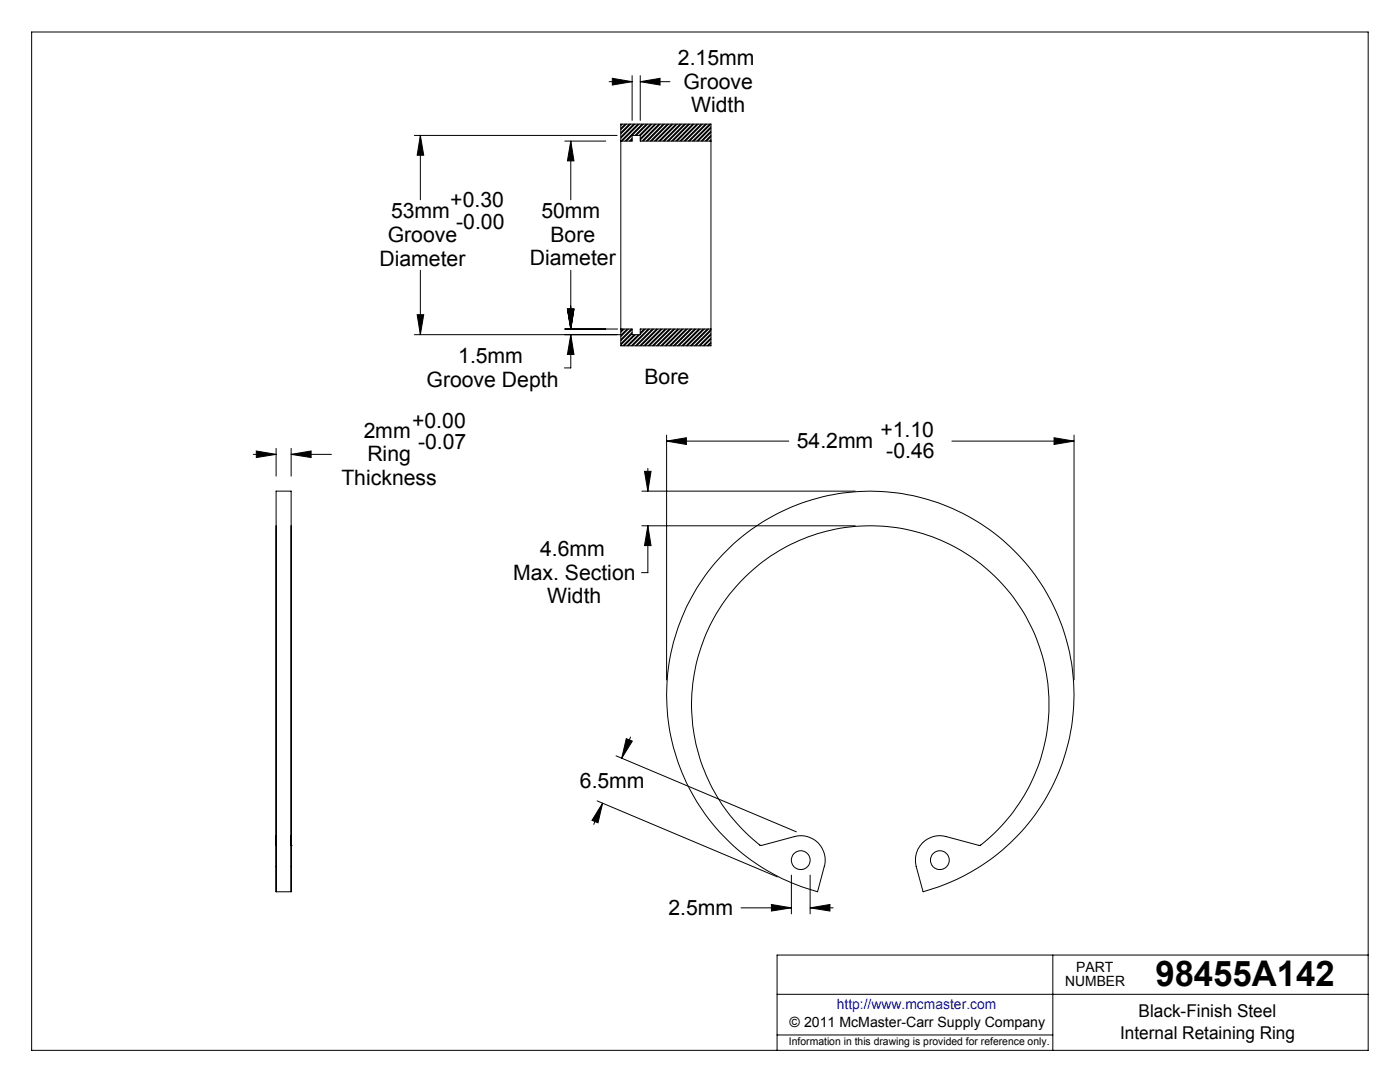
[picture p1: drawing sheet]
<svg xmlns="http://www.w3.org/2000/svg" width="279mm" height="216mm" viewBox="0 0 279 216" stroke-linecap="round" stroke-linejoin="round" font-family="sans-serif">
<g fill="none" stroke="#000" stroke-width=".2">
<path d="M6.3 6.4h266.7v203.2h-266.7zM121.6 16.3h4.6M122.2 15.6l4 .7-4 .7zM126.2 15.1v8.9M127.8 16.3l3.9-.7v1.4zM127.8 15.1v8.9M127.8 16.3h5.9M82.7 27h40.5M83.9 27l.7 4h-1.3zM83.9 27v12.9M112.7 28.2h8.2M113.9 28.2l.6 3.9h-1.3z"/>
<path d="M113.9 28.2v11.7M123.9 28.2v37.5M123.9 28.2h2.3v-1.2h1.6v1.2h14.1M123.9 24.8h.1M124.2 24.8l-.3 .3M124.7 24.8l-.8 .8M125 24.8l-1.1 1.1M125.6 24.8l-1.7 1.7M125.9 24.8l-2 1.9M126.2 27.6l-.6 .6M126.2 27.9l-.3 .3M126.4 24.8l-2.5 2.5"/>
<path d="M126.7 24.8l-2.8 2.8M127.3 24.8l-3.4 3.4M127.6 24.8l-3.4 3.4M128.1 24.8l-3.4 3.4M128.4 24.8l-3.4 3.4M129 24.8l-2.3 2.2M129.3 24.8l-2.3 2.2M129.8 24.8l-2.2 2.2M130.1 24.8l-2.3 2.3M130.7 24.8l-2.9 2.9M130.9 24.8l-3.1 3.1M131.5 24.8l-3.4 3.4"/>
<path d="M131.8 24.8l-3.4 3.4M132.3 24.8l-3.3 3.4M132.6 24.8l-3.3 3.4M133.2 24.8l-3.4 3.4M133.5 24.8l-3.4 3.4M134 24.8l-3.4 3.4M134.3 24.8l-3.4 3.4M134.9 24.8l-3.4 3.4M135.1 24.8l-3.3 3.4M135.7 24.8l-3.4 3.4M136 24.8l-3.4 3.4M136.6 24.8l-3.4 3.4"/>
<path d="M136.8 24.8l-3.3 3.4M137.4 24.8l-3.4 3.4M137.7 24.8l-3.4 3.4M138.2 24.8l-3.3 3.4M138.5 24.8l-3.4 3.4M139.1 24.8l-3.4 3.4M139.3 24.8l-3.3 3.4M139.9 24.8l-3.4 3.4M140.2 24.8l-3.4 3.4M140.8 24.8l-3.4 3.4M141 24.8l-3.3 3.4M141.6 24.8l-3.4 3.4"/>
<path d="M141.9 28.2v37.5M141.9 24.8h-18v3.4M141.9 24.8v3.4M141.9 25.3l-2.8 2.9M141.9 26.1l-2 2.1M141.9 27l-1.1 1.2M141.9 27.8l-.3 .4M141.9 24.8l-3.4 3.4M141.9 25.6l-2.6 2.6M141.9 26.4l-1.7 1.8M141.9 27.3l-.9 .9M83.9 53.9v12.9"/>
<path d="M113.9 53.9v11.8M82.7 66.8h41.5M83.3 62.8h1.3l-.7 4zM112.7 65.7h10.6M113.2 61.7h1.3l-.6 4zM113.9 66.8l.6 3.9h-1.3zM113.9 66.8v6.6h-1.3M123.9 65.7h2.3v1.1h1.6v-1.1h14.1M123.9 65.7v3.3h18v-3.3M124.3 65.7l-.4 .3M124.6 65.7l-.7 .6M125.1 65.7l-1.2 1.2"/>
<path d="M125.4 65.7l-1.5 1.5M126 65.7l-2.1 2M126.2 66.3l-2.3 2.3M126.2 65.8l-2.3 2.2M126.2 66.6l-2.3 2.3M126.5 66.8l-2.2 2.2M126.8 66.8l-2.2 2.2M127.4 66.8l-2.3 2.2M127.7 66.8l-2.3 2.2M128 65.7l-.2 .1M128.5 65.7l-.7 .7M128.8 65.7l-1 1"/>
<path d="M129.4 65.7l-3.4 3.3M129.6 65.7l-3.3 3.3M130.2 65.7l-3.4 3.3M130.5 65.7l-3.4 3.3M131 65.7l-3.3 3.3M131.3 65.7l-3.3 3.3M131.9 65.7l-3.4 3.3M132.2 65.7l-3.4 3.3M132.7 65.7l-3.4 3.3M133 65.7l-3.4 3.3M133.6 65.7l-3.4 3.3M133.8 65.7l-3.3 3.3"/>
<path d="M134.4 65.7l-3.4 3.3M134.7 65.7l-3.4 3.3M135.3 65.7l-3.4 3.3M135.5 65.7l-3.3 3.3M136.1 65.7l-3.4 3.3M136.3 65.7l-3.3 3.3M136.9 65.7l-3.3 3.3M137.2 65.7l-3.4 3.3M137.8 65.7l-3.4 3.3M138 65.7l-3.3 3.3M138.6 65.7l-3.4 3.3M138.9 65.7l-3.4 3.3"/>
<path d="M139.5 65.7l-3.4 3.3M139.7 65.7l-3.4 3.3M140.3 65.7l-3.4 3.3M140.6 65.7l-3.4 3.3M141.1 65.7l-3.3 3.3M141.4 65.7l-3.4 3.3M141.9 65.7l-3.3 3.3M141.9 66.6l-2.4 2.4M141.9 67.4l-1.6 1.6M141.9 68.3l-.8 .7M141.9 66l-3 3M141.9 66.9l-2.2 2.1"/>
<path d="M141.9 67.7l-1.4 1.3M141.9 68.5l-.5 .5M50.6 90.7h4.5M51.2 90l3.9 .7-3.9 .6zM55.1 89.5v5.5M58.1 90.7l4-.7v1.3zM58.1 89.5v5.5M58.1 90.7h8M128.1 98h42.6M128.6 94.1h1.3l-.6 3.9zM129.3 93.5v4.5M133 88l4-.7v1.4z"/>
<path d="M133 86.8v48.9M133 88h24.4M190 88h24.3M210.4 87.3l3.9 .7-3.9 .7zM214.3 86.8v48.9M55.1 104.9v63.7M58.1 104.9v63.8M128.1 104.9h42.6M129.3 104.9l.6 4h-1.3zM129.3 104.9v9.4h-1.3M144.2 110.7a40.7 40.7 0 0 1 64.4 7.2 40.7 40.7 0 0 1-24.4 60l-1.4-5.2a4.9 4.9 0 0 1 6-5.8l6.7 1.8a35.6 35.6 0 0 0 4.4-52.3 35.6 35.6 0 0 0-52.4 0 35.6 35.6 0 0 0 4.4 52.3l6.8-1.8a4.8 4.8 0 0 1 5.8 6l-1.3 5-1.1-.3a40.6 40.6 0 0 1-17.9-66.9zM119.2 159.8l36 15.2"/>
<path d="M122.9 150.8l36 15.2M125 147.4l1.2 .5-2.1 3.4zM125.8 147.1l-1.7 4.2M55.1 177.9v-79.9h3v79.9M55.1 168.7v-1.9v11.1M55.1 177.9h3M58.1 168.7h.1M58.1 168.7v-1.9v11.1M120.3 160.3l-1 3.9-1.2-.5zM120.3 160.3l-1.8 4.2M157.9 174.6v7.8M161.7 174.6v7.8"/>
<path d="M147.9 181.2h10M154 180.5l3.9 .7-3.9 .6zM155.1 198.4h117.9M161.7 181.2l3.9-.7v1.3zM161.7 181.2h4.6M210.1 190.6v19M273 190.6h-117.9v19M155.1 206.5h55"/>
<circle cx="159.8" cy="171.6" r="1.88"/>
<circle cx="187.6" cy="171.6" r="1.88"/>
</g>
<path d="M129.3 104.9l.6 4h-1.3zM128.6 94.1h1.3l-.6 3.9zM161.7 181.2l3.9-.7v1.3zM154 180.5l3.9 .7-3.9 .6zM125 147.4l1.2 .5-2.1 3.4zM120.3 160.3l-1 3.9-1.2-.5zM133 88l4-.7v1.4zM210.4 87.3l3.9 .7-3.9 .7zM58.1 90.7l4-.7v1.3zM51.2 90l3.9 .7-3.9 .6zM113.9 66.8l.6 3.9h-1.3zM113.2 61.7h1.3l-.6 4zM113.9 28.2l.6 3.9h-1.3zM113.2 61.7h1.3l-.6 4zM83.9 27l.7 4h-1.3zM83.3 62.8h1.3l-.7 4zM122.2 15.6l4 .7-4 .7zM127.8 16.3l3.9-.7v1.4z" fill="#000"/>
<text font-size="7.1" x="230.6" y="196.8">98455A142</text>
<g font-size="4.2">
<text x="135.3" y="13">2.15mm</text>
<text x="136.4" y="17.7">Groove</text>
<text x="137.9" y="22.4">Width</text>
<text x="89.9" y="41.4">+0.30</text>
<text x="78.1" y="43.6">53mm</text>
<text x="91" y="45.6">-0.00</text>
<text x="108.1" y="43.6">50mm</text>
<text x="75.7" y="53">Diameter</text>
<text x="77.4" y="48.3">Groove</text>
<text x="105.7" y="53">Diameter</text>
<text x="109.9" y="48.3">Bore</text>
<text x="85.1" y="77.1">Groove Depth</text>
<text x="91.5" y="72.4">1.5mm</text>
<text x="128.6" y="76.7">Bore</text>
<text x="72.6" y="87.3">2mm</text>
<text x="82.3" y="85.3">+0.00</text>
<text x="83.4" y="89.5">-0.07</text>
<text x="159" y="89.4">54.2mm</text>
<text x="175.7" y="87.2">+1.10</text>
<text x="73.3" y="92">Ring</text>
<text x="176.9" y="91.4">-0.46</text>
<text x="68.1" y="96.7">Thickness</text>
<text x="107.8" y="110.9">4.6mm</text>
<text x="102.4" y="115.6">Max. Section</text>
<text x="109.2" y="120.3">Width</text>
<text x="115.7" y="157.2">6.5mm</text>
<text x="133.4" y="182.5">2.5mm</text>
</g>
<g font-size="3.5">
<text x="227.2" y="203">Black-Finish Steel</text>
<text x="223.6" y="207.3">Internal Retaining Ring</text>
</g>
<g font-size="2.8">
<text x="212.6" y="196.8">NUMBER</text>
<text x="214.8" y="194">PART</text>
<text x="157.6" y="205">© 2011 McMaster-Carr Supply Company</text>
</g>
<text font-size="2.8" fill="#00f" x="167" y="201.4">http://www.mcmaster.com</text>
<text font-size="2.1" x="157.5" y="208.5">Information in this drawing is provided for reference only.</text>
</svg>
